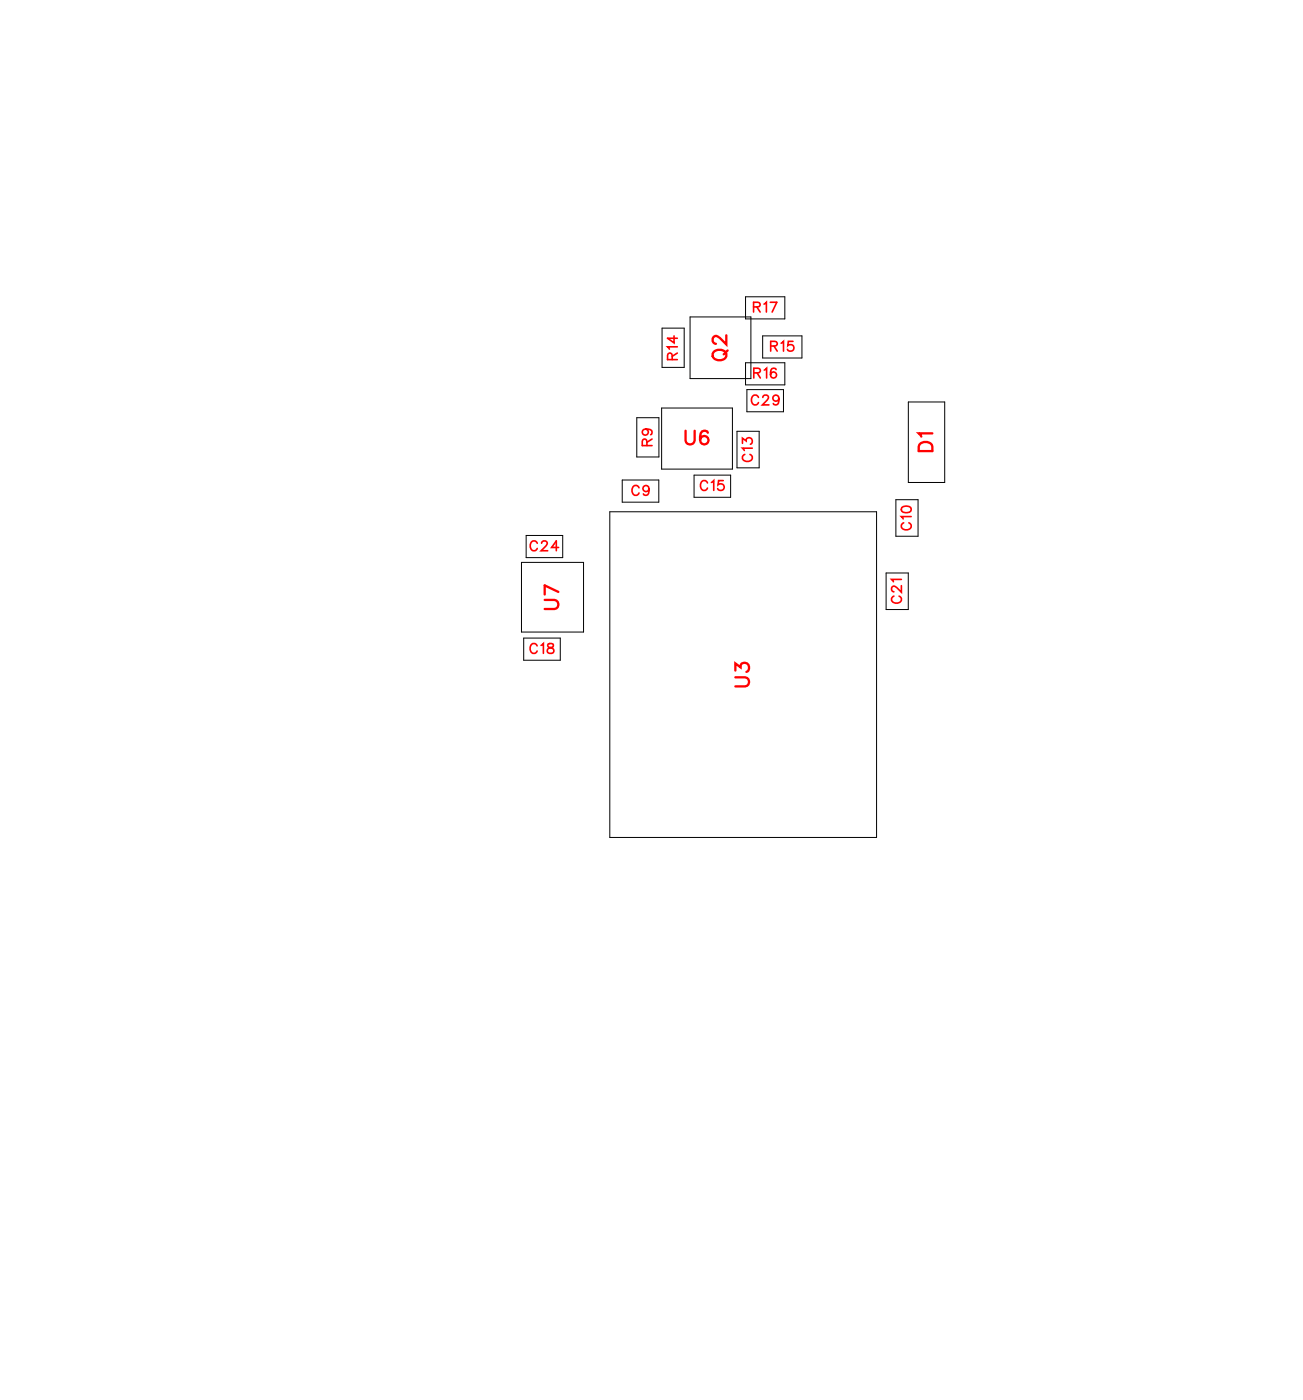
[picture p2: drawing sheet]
<svg xmlns="http://www.w3.org/2000/svg" width="68mm" height="73mm" viewBox="0 0 68 73" stroke-linecap="round" stroke-linejoin="round" font-family="sans-serif">
<g fill="none" stroke="#000" stroke-width=".05">
<path d="M34.4 17.1h1.1v2h-1.1zM35.9 16.5h3.1v3.2h-3.1zM38.7 15.4h2.1v1.2h-2.1zM38.7 18.9h2.1v1.1h-2.1zM39.6 17.5h2.1v1.1h-2.1zM27.1 29.2h3.2v3.7h-3.2zM27.2 33.2h1.9v1.1h-1.9zM27.3 27.8h1.9v1.2h-1.9zM31.7 26.6h13.8v16.9h-13.8zM32.3 25h1.9v1.1h-1.9zM33.1 21.7h1.1v2.1h-1.1zM34.4 21.2h3.7v3.2h-3.7z"/>
<path d="M36.1 24.7h1.9v1.1h-1.9zM38.3 22.4h1.1v1.9h-1.1zM38.8 20.3h1.9v1.1h-1.9zM46 29.8h1.2v1.9h-1.2zM46.5 26h1.2v1.9h-1.2zM47.2 20.9h1.9v4.2h-1.9z"/>
</g>
<g fill="none" stroke="#f00" stroke-width=".08">
<path d="M34.9 18.7v-.3h-.1l-.1 .3h.5M35 17.5v.3l-.3-.2h.5M35.2 18h-.5l.1 .1M35.2 18.4l-.3 .1M39.2 16l.2-.1 .1-.1-.3-.1v.5M39.2 19.4h.3v-.2l-.3-.1v.5M39.3 16l.2 .2M39.3 19.4l.2 .2M39.7 15.8l.1-.1v.5M39.7 19.2l.1-.1v.5M40 15.7h.4l-.3 .5M40 18h.3l.1-.2-.4-.1v.6"/>
<path d="M40.2 18l.2 .3M40.3 19.2a.22 .22 0 0 0-.3 .2 .22 .22 0 0 0 .3 .2 .16 .16 0 0 0-.1-.3 .16 .16 0 0 0-.2 .2M40.6 17.8l.1-.1v.6M41.2 17.7h-.2l-.1 .3a.18 .18 0 0 1 .3 0 .18 .18 0 0 1 0 .2 .18 .18 0 0 1-.3 0M27.9 33.6a.19 .19 0 0 0-.2-.1 .19 .19 0 0 0-.2 .1v.2a.19 .19 0 0 0 .2 .2 .19 .19 0 0 0 .2-.2M27.9 28.2a.19 .19 0 0 0-.2-.1 .19 .19 0 0 0-.2 .2v.1a.19 .19 0 0 0 .2 .2 .19 .19 0 0 0 .2-.1M28.1 33.5h.1v.5M28.1 28.2l.1-.1 .2 .1-.3 .4h.4M28.5 33.5v.1a.21 .21 0 0 1 .2 .1 .21 .21 0 0 1 0 .2h-.2v-.2l.2-.1v-.1zM29 28.5h-.3l.2-.4v.5M33.2 25.4a.19 .19 0 0 0-.2-.2 .19 .19 0 0 0-.2 .2v.2a.19 .19 0 0 0 .2 .1 .19 .19 0 0 0 .2-.1M33.5 22.3a.16 .16 0 0 1 .2 .2 .16 .16 0 0 1-.3 .1 .16 .16 0 0 1 0-.3l.5 .1-.1 .2"/>
<path d="M33.6 23.2v-.3l-.1-.1-.1 .4h.5M33.7 25.4a.16 .16 0 0 1-.2 .1 .16 .16 0 0 1-.1-.2 .16 .16 0 0 1 .3 0l-.1 .4h-.2M33.9 22.8l-.3 .2M36.8 25.1a.19 .19 0 0 0-.3-.1 .19 .19 0 0 0-.1 .2v.1a.19 .19 0 0 0 .1 .2 .19 .19 0 0 0 .3-.1M37 25.1l.1-.1v.5M37.6 25h-.3v.2a.18 .18 0 0 1 .3 0 .18 .18 0 0 1-.1 .3 .18 .18 0 0 1-.2-.1M38.6 23v-.2l.2 .1a.17 .17 0 0 1 .2-.1 .17 .17 0 0 1 0 .3M38.7 23.6a.19 .19 0 0 0-.1 .2 .19 .19 0 0 0 .2 .2h.1a.19 .19 0 0 0 .2-.2 .19 .19 0 0 0-.1-.2M39.1 23.3h-.5l.1 .1M39.4 20.7a.19 .19 0 0 0-.2-.2 .19 .19 0 0 0-.2 .2v.2a.19 .19 0 0 0 .2 .1 .19 .19 0 0 0 .2-.1M39.6 20.7l.1-.2 .2 .1-.3 .4h.3M40.5 20.7a.16 .16 0 0 1-.3 .1 .16 .16 0 0 1 0-.2 .16 .16 0 0 1 .2 0v.4h-.2"/>
<path d="M46.4 31a.19 .19 0 0 0-.1 .2 .19 .19 0 0 0 .2 .2h.1a.19 .19 0 0 0 .2-.2 .19 .19 0 0 0-.1-.2M46.8 30.4v.4l-.4-.3-.1 .2 .1 .1M46.8 30.1h-.5l.1 .1M46.9 26.4a.25 .25 0 0 1 .3-.1 .25 .25 0 0 1 .1 .3 .25 .25 0 0 1-.3 .1 .25 .25 0 0 1-.1-.3zM46.9 27.2a.19 .19 0 0 0-.1 .2 .19 .19 0 0 0 .2 .1h.1a.19 .19 0 0 0 .2-.1 .19 .19 0 0 0-.1-.2M47.3 26.9h-.5l.1 .1"/>
</g>
<path d="M37.1 18.3a.35 .35 0 0 1 .4-.1 .35 .35 0 0 1 .2 .4 .33 .33 0 0 1-.5 .1 .33 .33 0 0 1-.1-.4zM37.7 17.4v.5l-.3-.3-.2-.1-.2 .1v.1l.2 .2M37.8 18.2l-.2 .2M28.3 31.2h.5l.2 .2-.1 .2-.6 .1M29 30.8l-.7-.4v.5M35.6 22.4v.5l.2 .2 .3-.1v-.6M36.8 22.5l-.1-.1a.35 .35 0 0 0-.4 .3 .35 .35 0 0 0 .3 .4 .22 .22 0 0 0 .2-.2 .22 .22 0 0 0-.2-.2 .22 .22 0 0 0-.2 .2M38.2 35.2h.5l.2 .2-.1 .2-.6 .1M38.2 34.9v-.4l.3 .2a.24 .24 0 0 1 .4-.2 .24 .24 0 0 1-.1 .4M47.8 23h.2h.3l.1 .4h-.7zM48.4 22.5h-.7l.2 .2" fill="none" stroke="#f00" stroke-width=".12"/>
<g font-size="1.2" fill="#fff">
<text x="35.6" y="23.4">U6</text>
<text x="38" y="18.8" transform="rotate(-90 38 18.8)">Q2</text>
<text x="48.7" y="23.5" transform="rotate(-90 48.7 23.5)">D1</text>
<text x="29.3" y="31.7" transform="rotate(-90 29.3 31.7)">U7</text>
<text x="39.2" y="35.7" transform="rotate(-90 39.2 35.7)">U3</text>
</g>
<g font-size=".9" fill="#fff">
<text x="39.1" y="16.4">R17</text>
<text x="34.1" y="23.2" transform="rotate(-90 34.1 23.2)">R9</text>
<text x="35.4" y="18.7" transform="rotate(-90 35.4 18.7)">R14</text>
<text x="39" y="21.3">C29</text>
<text x="39.1" y="19.9">R16</text>
<text x="40" y="18.5">R15</text>
<text x="27.5" y="28.8">C24</text>
<text x="32.8" y="26">C9</text>
<text x="36.3" y="25.7">C15</text>
<text x="39.3" y="24" transform="rotate(-90 39.3 24)">C13</text>
<text x="47.6" y="27.6" transform="rotate(-90 47.6 27.6)">C10</text>
<text x="27.5" y="34.2">C18</text>
<text x="47" y="31.4" transform="rotate(-90 47 31.4)">C21</text>
</g>
</svg>
